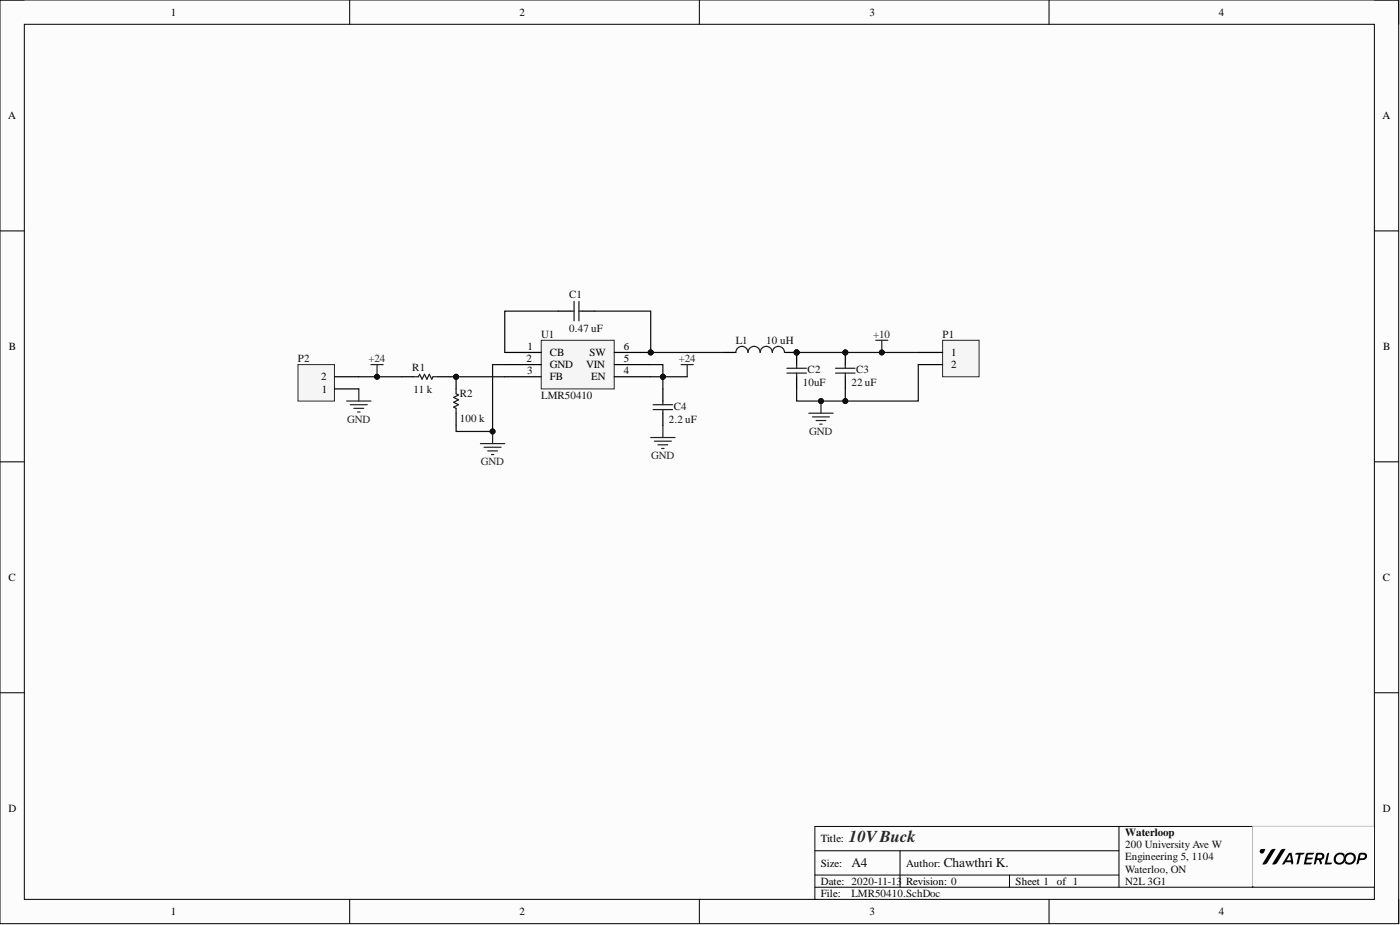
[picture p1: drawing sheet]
# Altium project LMR50410.PrjPcb
1 sheet, 10 parts. Net scope: global (net labels, ports and power ports of the same name join across sheets).
Board file: LMR50410.PcbDoc

## Sheet LMR50410.SchDoc: 10V Buck
size A4; Author: Chawthri K.; Organization: Waterloop; Address1: 200 University Ave W; Address2: Engineering 5, 1104; Address3: Waterloo, ON; Address4: N2L 3G1; Revision: 0; SheetNumber: 1; SheetTotal: 1

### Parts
C1  value 0.47 uF  [0805 - Capacitor]  (hidden comment: Capacitor - Nonpolarized)
C2  value 10uF  [0805 - Capacitor]  (hidden comment: Capacitor - Nonpolarized)
C3  value 22 uF  [0805 - Capacitor]  (hidden comment: Capacitor - Nonpolarized)
C4  value 2.2 uF  [0805 - Capacitor]  (hidden comment: Capacitor - Nonpolarized)
L1  value 10 uH  [PA4340 - Inductor]  (hidden comment: Inductor)
P1  1x2 Header  [HDR1X2]  (value not drawn)
P2  1x2 Header  [HDR1X2]  (value not drawn)
R1  value 11 k  [0603 - Resistor]  (hidden comment: Resistor)
R2  value 100 k  [0603 - Resistor]  (hidden comment: Resistor)
U1  LMR50410  [LMR50410]

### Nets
+10: C2.2 C3.2 L1.2 P1.1
+24: C4.2 P2.2 R1.1 U1.4(EN) U1.5(VIN)
GND: C2.1 C3.1 C4.1 P1.2 P2.1 R2.1 U1.2(GND)
NetC1_1: C1.1 L1.1 U1.6(SW)
NetC1_2: C1.2 U1.1(CB)
NetR1_2: R1.2 R2.2 U1.3(FB)
